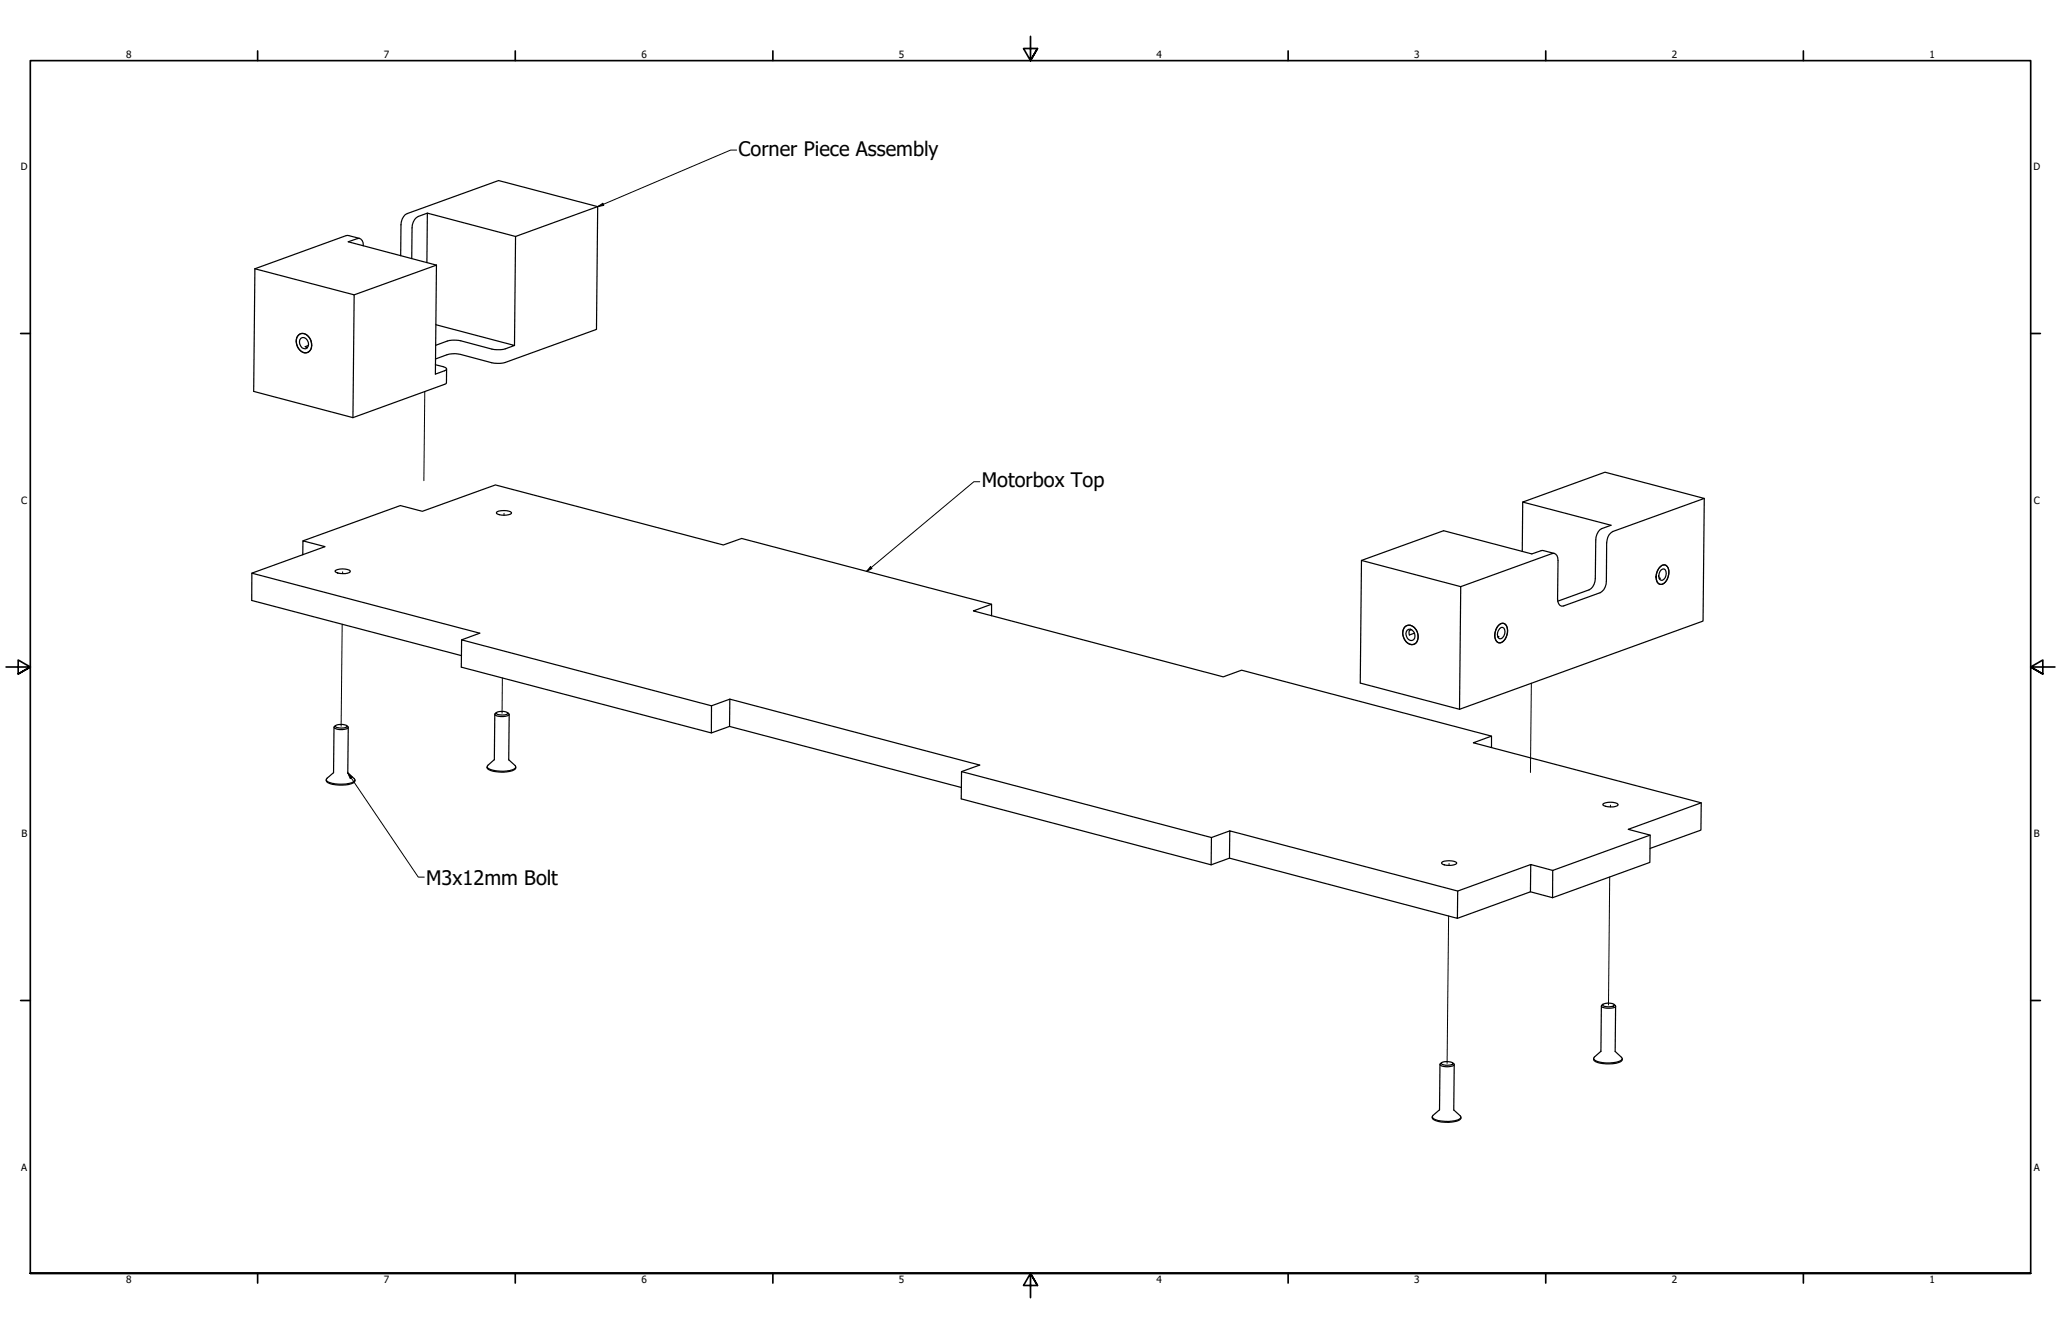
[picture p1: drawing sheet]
<svg xmlns="http://www.w3.org/2000/svg" width="864mm" height="559mm" viewBox="0 0 864 559" stroke-linecap="round" stroke-linejoin="round" font-family="sans-serif">
<!-- layer: Tweak Trail (ANSI) -->
<path d="M178 164l-.4 37.4M211.2 215v.8M143.6 239.5v.8M143.4 261.5l-.5 42.7M210.5 284l-.1 14.8M641.7 286.2l-.4 37.4M674.8 337.2v.8M607.2 361.7v.8M674.5 367.3l-.5 53.7M607 383.7l-.6 61.8" fill="none" stroke="#000" stroke-width=".42"/>
<!-- layer: Visible (ANSI) -->
<g fill="none" stroke="#000" stroke-width=".51">
<path d="M150.7 99.9l-4.6-1.2h-1l-38.3 13.9M179.1 89.3l36.9 9.8M250.4 86.6l-41.5-11-38.3 13.9a5 5 0 0 0-2.6 4.7l-.1 12.9M106.8 112.6l41.6 10.9-.5 51.4M106.8 112.6l-.5 51.4 41.6 10.9M152.2 103a2.35 2.35 0 0 0-2.5-3.1l-3.8 1.4 37 9.8M172.5 108.3l.2-12.9a5.5 5.5 0 0 1 2.6-4.7l3.8-1.4-.2 20.7M182.9 111.1l-.5 45.6 3.8-1.4 .9-.7-.5-.7-4.2-1.1M182.9 111.1l-34.5 12.4M182.6 136l33 8.7a13.8 13.8 0 0 1-8.4 1.7l-14.2-3.7-2.2-.2a15 15 0 0 0-8.2 2.2M125 140.4a3.3 3.3 0 0 1 5.1 1.8 3.6 3.6 0 0 1-2.5 5.6 4.9 4.9 0 0 1-2.6-7.4zM125.4 140.1a3.5 3.5 0 0 1 4.9 2.6 3.4 3.4 0 0 1-2.2 5.1 4.6 4.6 0 0 1-2.7-7.7z"/>
<path d="M126 141.7a2.38 2.38 0 0 1 2.8 .6 2.38 2.38 0 0 1 .3 2.8 1.59 1.59 0 0 1-1.6 1.1 1.59 1.59 0 0 1-1.5-1.2 2.66 2.66 0 0 1 0-3.3zM129.2 144.7l-1.3 .5 .9 .5M187.1 154.6v5.7l-.4 .5-38.8 14.1M215.6 144.7l.4-45.6 34.4-12.5-.5 51.4-39.1 14.1-4.7-.1-13.1-3.5-2.3-.4a16.5 16.5 0 0 0-8.2 2.3M208 214.6a6.6 6.6 0 0 1 6.3 .1v.3a6.4 6.4 0 0 1-6.3 0zM638 210.3l-.1 20.7M714.1 208.8l-.5 51.4-102 36.9M126.9 232.3v-5.7l9.3 2.4-30.7 11.1M126.9 226.6l40.9-14.8 9.2 2.4 30.6-11.1 95.5 25.2 7.7-2.7 104.7 27.5v4.8M140.4 239.1a6.5 6.5 0 0 1 6.3 0v.4a6.6 6.6 0 0 1-6.2 0zM570.5 234.8l41.6 10.9-.5 51.4-41.6-11zM651.3 231.8l-5.1-1.2-4.3 1.4-37-9.7-34.4 12.5"/>
<path d="M695.7 237.4a2.05 2.05 0 0 1 2.5-.5 2.05 2.05 0 0 1 1.1 2.2 5.6 5.6 0 0 1-2.9 5.7 2.02 2.02 0 0 1-2.3-2 6.1 6.1 0 0 1 1.6-5.4zM696 238.8l1.2-.5a2.77 2.77 0 0 1-1.2 4.8 2.87 2.87 0 0 1 0-4.3zM415.5 253.1l-7.6 2.8 104.7 27.6 7.7-2.8 104.7 27.7M612.1 245.7l38.2-13.8a1.86 1.86 0 0 1 2.4 1.7v17.4a2.37 2.37 0 0 0 2.5 2.8l15.3-5.5a5 5 0 0 0 2.6-4.8l.1-16.1a5.5 5.5 0 0 1 2.6-4.8l38.3-13.8-41.6-11-34.5 12.5 37.1 9.7-3.9 1.4a5.1 5.1 0 0 0-2.5 4.8l-.2 16.1a5.5 5.5 0 0 1-2.6 4.8l-13.2 4.7M695.1 242.1l.6 .1-.4 .3M193.4 268l7.6-2.8-95.5-25.1v11.4l87.9 23.1M588.5 262.8a3.1 3.1 0 0 1 5.1 1.3 4.1 4.1 0 0 1-1.2 5.8 4.3 4.3 0 0 1-4.6-5.1zM588.8 262.4a3.4 3.4 0 0 1 5.1 2.3 3.7 3.7 0 0 1-2 5.3 4.6 4.6 0 0 1-3.1-7.6zM589.7 264a2.25 2.25 0 0 1 2.4 .2 2.25 2.25 0 0 1 .8 2.2 1.68 1.68 0 0 1-1.3 1.9 1.68 1.68 0 0 1-1.9-1 2.65 2.65 0 0 1 0-3.3zM591.4 263.8a1.47 1.47 0 0 0-.9 2.2l2.1-.8M627.6 266.6l.5 .1-.4 .3M627.7 262.2a2.04 2.04 0 0 1 2.3-1.1 2.04 2.04 0 0 1 1.6 2 5.4 5.4 0 0 1-3.2 6.2 3.5 3.5 0 0 1-1.8-4.9z"/>
<path d="M628.1 261.8a2.09 2.09 0 0 1 2.5-.5 2.09 2.09 0 0 1 1.1 2.4 5.5 5.5 0 0 1-2.9 5.6 2.94 2.94 0 0 1-2.3-4.4l.3-1.2zM628.5 263.3l.5-.5h.7a2.77 2.77 0 0 1-1.3 4.8 2.83 2.83 0 0 1 .1-4.3zM207.3 299.2l-.2 19-2.9 2.8a2.19 2.19 0 0 0 2.4 1.6 12.2 12.2 0 0 0 9.4-1l-.2-.9-2.6-2.4M208 298.5l-.7 .7a5.2 5.2 0 0 0 6.1 .1l-.7-.8M208 298.5l1.2-.4 1.9-.1 1.8 .7a4.5 4.5 0 0 1-5.1 .1zM213.4 299.3l-.2 19M305.8 292.9l-7.7 2.8v11.3l-104.8-27.5 .1-11.5 104.7 27.7M140 304.7l-.2 19-3.1 2.8a2.19 2.19 0 0 0 2.4 1.6 12.2 12.2 0 0 0 9.5-1l.1-.5-.3-.5-2.7-2.4M140.5 304l1.2-.5h1.9l1.8 .7a4.3 4.3 0 0 1-4.9 .1zM140.6 304l-.6 .7a5.2 5.2 0 0 0 5.9 0l-.6-.7M145.9 304.7l-.2 19.1M298.1 307l7.6-2.7 .1-11.4 104.7 27.6-7.6 2.7"/>
<path d="M305.7 304.3l97.1 25.6M625 313.1v-4.7l-7.7 2.7 95.6 25.2-.2 11.4-21.3 7.7M136.7 326.6v.4a2.66 2.66 0 0 0 2.6 1.5 12.7 12.7 0 0 0 9.2-1l.2-.8M204.2 321.2l-.1 .4a5.8 5.8 0 0 0 5.3 1.8l2.8-.1a4.5 4.5 0 0 0 3.9-1.6v-.4M671.6 336.9a6.3 6.3 0 0 1 6.4 0v.3a6.7 6.7 0 0 1-6.4 0zM712.9 336.3l-30.7 11.1 9.3 2.4-.2 11.5-40.7 14.7M515.2 359.5l95.5 25.2 .1-11.4 30.6-11.2M515.3 348l-7.7 2.8-.1 11.5-104.7-27.7 .1-11.4 104.7 27.6M691.5 349.8l-40.9 14.8v11.4l-9.3-2.4M507.5 362.3l7.7-2.8 .1-11.5 95.5 25.3M604.1 361.3a6.6 6.6 0 0 1 6.3 .1v.3a6.4 6.4 0 0 1-6.3 0zM650.6 364.6l-9.2-2.5-.1 11.5-30.6 11.1"/>
<path d="M671 421.4l-.2 19.1M671.6 420.8l2.1-.6a3.1 3.1 0 0 1 2.8 .7 4.2 4.2 0 0 1-5 .1zM671.6 420.7l-.6 .7a5.5 5.5 0 0 0 6 .1l-.7-.7M677 421.4l-.2 19.1M603.4 445.9l-.2 19-3.1 2.8a2.57 2.57 0 0 0 2.5 1.7 12.6 12.6 0 0 0 9.5-1.1l-.3-.9-2.6-2.5M604 445.2l-.6 .7a5.2 5.2 0 0 0 5.9 .1l-.6-.7M604 445.2l2.2-.5 1.7 .2 .9 .5a3.9 3.9 0 0 1-4.7 .4zM609.3 446l-.1 19M667.8 443.4v.3a2.66 2.66 0 0 0 2.5 1.6 12.8 12.8 0 0 0 9.3-1l.2-.8M670.8 440.4l-3 2.8a2.35 2.35 0 0 0 2.4 1.7 12.5 12.5 0 0 0 9.4-1.1l.2-.4-.4-.5-2.6-2.5M600.1 467.9v.3a5.8 5.8 0 0 0 5.3 1.9l2.9-.1a4.5 4.5 0 0 0 3.8-1.6v-.4"/>
</g>
<!-- layer: Border (ANSI) -->
<g fill="none" stroke="#000" stroke-width=".7">
<path d="M431.8 15.2v10.2l-2.9-5.1h5.8l-2.9 5.1 2.9-5.1M107.9 21.3v4.1M215.9 21.3v4.1M323.8 21.3v4.1M539.8 21.3v4.1M647.7 21.3v4.1M755.6 21.3v4.1M8.6 139.7h4.1M850.9 139.7h4.1M2.5 279.4h10.2l-5.1-2.9v5.8l5.1-2.9-5.1 2.9M861.1 279.4h-10.2l5.1-2.9v5.8l-5.1-2.9 5.1 2.9M8.6 419.1h4.1"/>
<path d="M850.9 419.1h4.1M12.7 533.4v-508h838.2v508h-838.2h838.2M107.9 533.4v4.1M215.9 533.4v4.1M323.8 533.4v4.1M434.7 538.5l-2.9-5.1 2.9 5.1h-5.8l2.9-5.1v10.2M539.8 533.4v4.1M647.7 533.4v4.1M755.6 533.4v4.1"/>
</g>
<!-- layer: Symbol (ANSI) -->
<path d="M308.7 62.9h-2.6l-55.7 23.7M250.4 86.6l2.2-1.4 .4 .8zM410.5 201.8h-2.4l-44.9 37.5M364.7 237.4l.7 .7-2.2 1.2zM145.7 323.8l1.9 1.8-.9 .5zM145.7 323.8l29.6 43.6h2.5" fill="none" stroke="#000" stroke-width=".42"/>
<g fill="#000">
<path d="M250.4 86.6l2.2-1.4 .4 .8z" fill-rule="evenodd"/>
<path d="M364.7 237.4l.7 .7-2.2 1.2z" fill-rule="evenodd"/>
<path d="M145.7 323.8l1.9 1.8-.9 .5z" fill-rule="evenodd"/>
</g>
<g font-size="8.4">
<text x="309.4" y="65.2">Corner Piece Assembly</text>
<text x="411.4" y="204.2">Motorbox Top</text>
<text x="178.6" y="370.5">M3x12mm Bolt</text>
</g>
<g font-size="4.2">
<text x="52.8" y="24.4">8</text>
<text x="160.8" y="24.4">7</text>
<text x="268.7" y="24.4">6</text>
<text x="376.7" y="24.4">5</text>
<text x="484.6" y="24.4">4</text>
<text x="592.6" y="24.4">3</text>
<text x="700.5" y="24.4">2</text>
<text x="808.5" y="24.4">1</text>
<text x="8.8" y="71.4">D</text>
<text x="852" y="71.4">D</text>
<text x="8.9" y="211.1">C</text>
<text x="852.2" y="211.1">C</text>
<text x="9" y="350.8">B</text>
<text x="852.2" y="350.8">B</text>
<text x="8.9" y="490.5">A</text>
<text x="852.2" y="490.5">A</text>
<text x="52.8" y="537.5">8</text>
<text x="160.8" y="537.5">7</text>
<text x="268.7" y="537.5">6</text>
<text x="376.7" y="537.5">5</text>
<text x="484.6" y="537.5">4</text>
<text x="592.6" y="537.5">3</text>
<text x="700.5" y="537.5">2</text>
<text x="808.5" y="537.5">1</text>
</g>
</svg>
